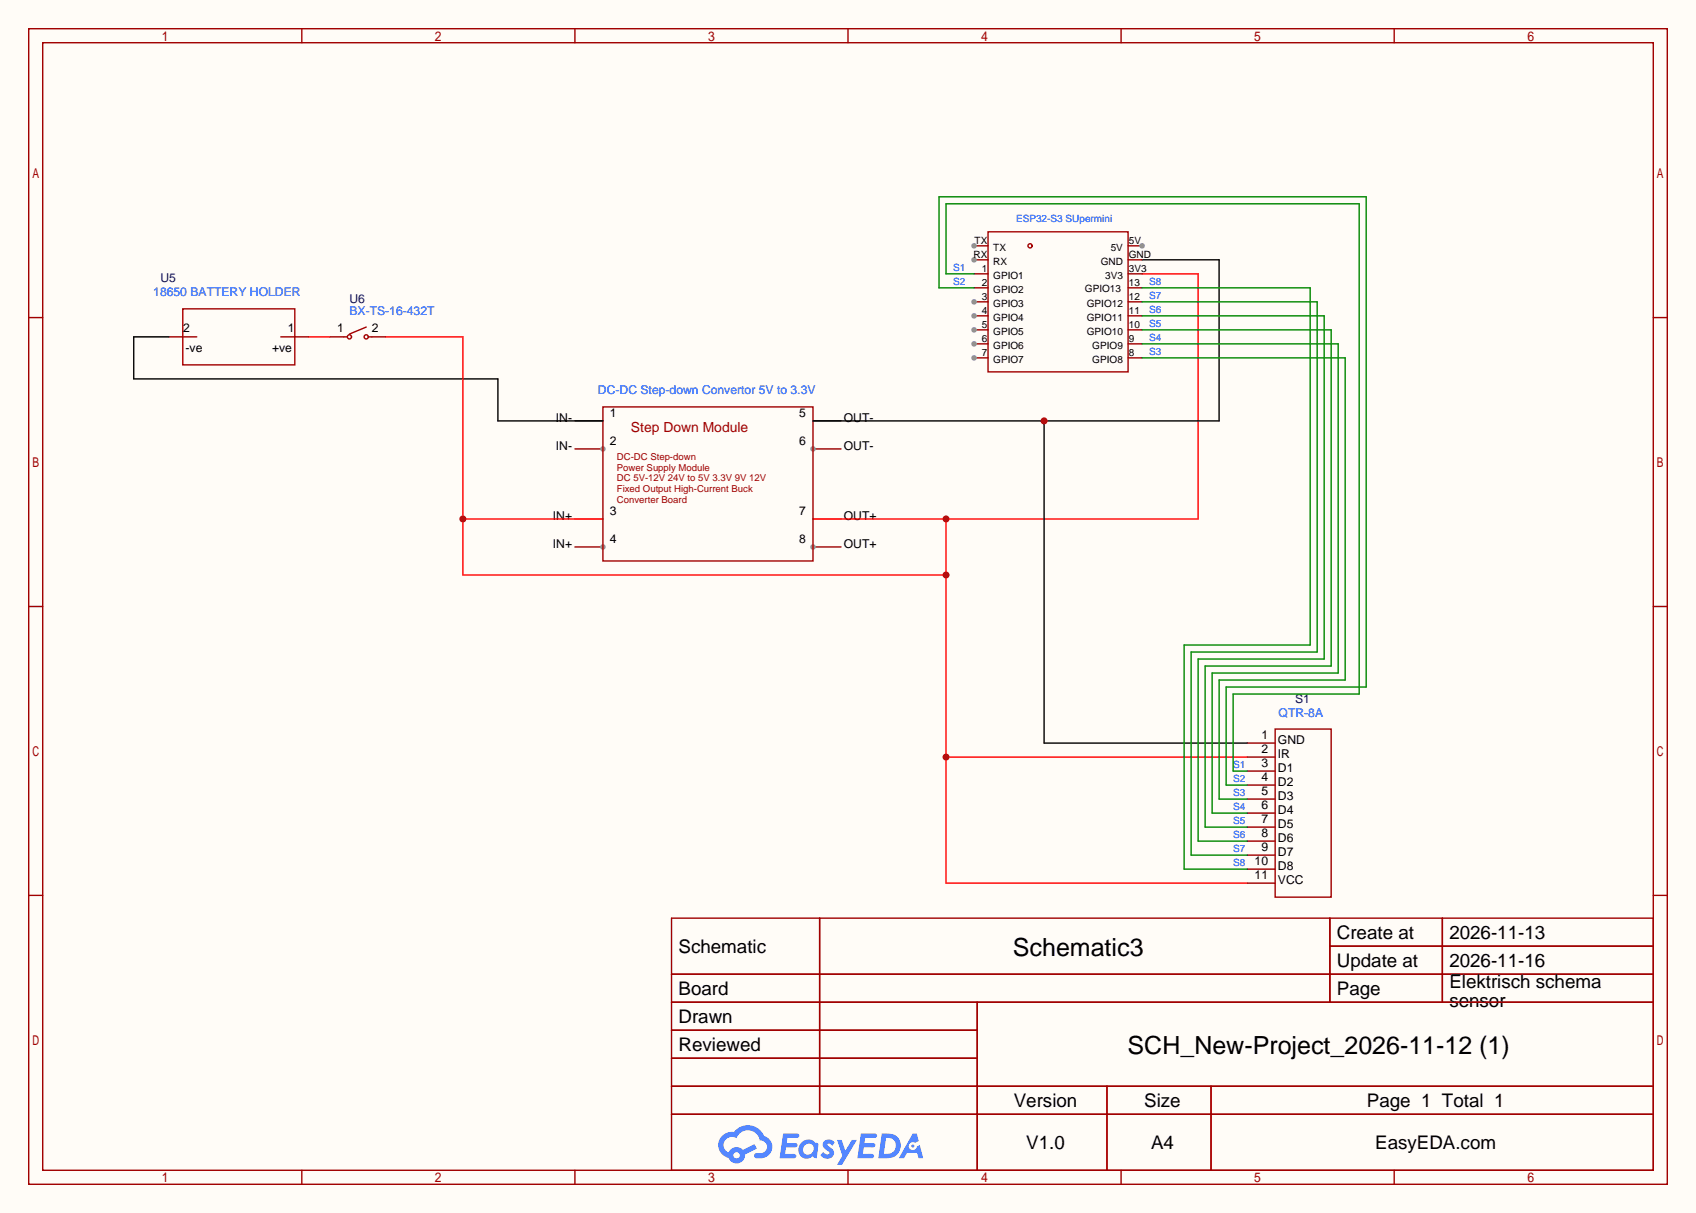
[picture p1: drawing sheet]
<svg xmlns="http://www.w3.org/2000/svg" width="308mm" height="220mm" viewBox="0 0 308 220" stroke-linecap="round" stroke-linejoin="round" font-family="sans-serif">
<path d="M0 0h307.6v220h-307.6z" fill="#fffcf7"/>
<g fill="none" stroke="#a10000" stroke-width=".25">
<path d="M5.2 5.2h297.2v209.6h-297.2zM7.7 7.7h292.1v204.5h-292.1zM54.7 5.2v2.5M104.3 5.2v2.5M153.8 5.2v2.5M203.3 5.2v2.5M252.9 5.2v2.5M5.2 57.6h2.5M299.8 57.6h2.6M5.2 110h2.5M299.8 110h2.6M5.2 162.4h2.5"/>
<path d="M121.8 166.5h178v45.7h-178zM121.8 176.7h178M148.7 166.5v35.6M241.2 166.5v15.2M241.2 171.6h58.6M261.6 166.5v15.2M299.8 162.4h2.6M121.8 181.7h178M121.8 186.8h55.4M121.8 197h178M121.8 191.9h55.4M177.2 181.7v30.5"/>
<path d="M200.8 197v15.2M219.6 197v15.2M54.7 212.2v2.6M104.3 212.2v2.6M121.8 202.1h178M153.8 212.2v2.6M203.3 212.2v2.6M252.9 212.2v2.6"/>
</g>
<g fill="#5487ff">
<path d="M149.5 206.9a1.3 1.3 0 0 1 1.9 .3l-.4 .6a.54 .54 0 0 0-1-.2l.2 .2a1.58 1.58 0 0 1 1 1.5 1.43 1.43 0 0 1-2.4 .2l.5-.6a.64 .64 0 0 0 .5 .5 .64 .64 0 0 0 .6-.3l-.1-.3a1.6 1.6 0 0 1-1.1-1.5z"/>
<path d="M151.8 206.7h.8l.7 2 1.2-2h.9l-2.7 4.5h-.9l1-1.6z"/>
<path d="M142 205.5h1.7a1.31 1.31 0 0 1 1.2 .2 .4 .4 0 0 1-.3 .6h-1.8l-.1 1h1.6a.4 .4 0 0 1 .3 .4 .4 .4 0 0 1-.4 .4h-1.6l-.2 1.2 .8-.1a1.23 1.23 0 0 1 1.2 .2 .39 .39 0 0 1-.4 .6h-2.6z"/>
<path d="M156.1 205.5h1.7a1.32 1.32 0 0 1 1.2 .2 .39 .39 0 0 1-.3 .6h-1.8l-.1 1h1.6a.4 .4 0 0 1 .4 .4 .4 .4 0 0 1-.5 .4h-1.6l-.2 1.1h.8a1.23 1.23 0 0 1 1.2 .2 .39 .39 0 0 1-.4 .6h-2.6z"/>
<path d="M165.5 205.6h.8l.3 1.3-.6 .3a.75 .75 0 0 0-1.1 .3 .75 .75 0 0 0 .5 1.1 .75 .75 0 0 0 .9-.7l.5-.3 .6 2.4h-.8l-.3-.9h-1.8l-.5 .9h-1z"/>
<path d="M159.9 205.6l-.6 4.4h1.4a2.27 2.27 0 0 0 2.7-2.3 2.27 2.27 0 0 0-2.7-2.1zM160.7 206.3a1.5 1.5 0 0 1 1.8 1.6 1.5 1.5 0 0 1-1.9 1.3h-.3z"/>
<path d="M145.4 207.2a1.62 1.62 0 0 0-.4 2.1 1.62 1.62 0 0 0 2 .6l.3-.2 .4 .2 .4 .1 .3-2.4-.1-.3-.5-.1a1.58 1.58 0 0 0-2.4 0zM146 207.7a.99 .99 0 0 1 1.6 .3 .99 .99 0 0 1-.9 1.4 .94 .94 0 0 1-1-.6 .94 .94 0 0 1 .3-1.1z"/>
<path d="M131 206a2.37 2.37 0 0 0 1.1 4 1.54 1.54 0 0 0 1.8 1 1.54 1.54 0 0 0 1.2-1.6l2.2-1.1-.5-.8-2.1 1a1.57 1.57 0 0 0-2.6 .5 1.5 1.5 0 0 1-.7-2.1 1.5 1.5 0 0 1 2.2-.5 2.23 2.23 0 0 1 2.3-1.4 2.23 2.23 0 0 1 2 1.8 1.16 1.16 0 0 1 1.2 1.1 1.16 1.16 0 0 1-1.1 1.2h-.7a.47 .47 0 0 0-.5 .4 .47 .47 0 0 0 .4 .5 2.23 2.23 0 0 0 2.2-.6 2.23 2.23 0 0 0 .5-2.3 2.16 2.16 0 0 0-1.3-1.1 3.2 3.2 0 0 0-5.5-.7l-1.1 .1zM133 209.5a.6 .6 0 0 1 1.2 0 .6 .6 0 0 1-1.2 0z"/>
<circle cx="165.6" cy="207.8" r=".28"/>
</g>
<g fill="none" stroke="#870000" stroke-width=".25">
<path d="M104.3 76.3h5M104.3 81.4h5M226.2 134.7h5.1M226.2 137.3h5.1M226.2 139.8h5.1M226.2 142.4h5.1M226.2 144.9h5.1M226.2 147.4h5.1M226.2 150h5.1M226.2 152.5h5.1M226.2 155.1h5.1M226.2 157.6h5.1"/>
<path d="M226.2 160.1h5.1"/>
</g>
<path d="M231.3 132.2h10.1v30.5h-10.1z" fill="none" stroke="#a10000" stroke-width=".25"/>
<circle cx="109.3" cy="81.4" r=".51" fill="#999"/>
<path d="M104.3 94.1h5M104.3 99.2h5" fill="none" stroke="#870000" stroke-width=".25"/>
<circle cx="109.3" cy="99.2" r=".51" fill="#999"/>
<path d="M147.4 76.3h5.1M147.4 81.4h5.1" fill="none" stroke="#870000" stroke-width=".25"/>
<circle cx="147.4" cy="81.4" r=".51" fill="#999"/>
<path d="M147.4 94.1h5.1M147.4 99.2h5.1" fill="none" stroke="#870000" stroke-width=".25"/>
<circle cx="147.4" cy="99.2" r=".51" fill="#999"/>
<g fill="none" stroke="#a10000" stroke-width=".25">
<path d="M33.1 56h20.4v10.2h-20.4zM66.4 59.3l-3 1.3M62.4 61.1h.5M66.9 61.1h.5M109.3 73.8h38.1v27.9h-38.1z"/>
<circle cx="63.4" cy="61.1" r=".38"/>
<circle cx="66.4" cy="61.1" r=".38"/>
</g>
<path d="M30.6 61.1h5.1M50.9 61.1h5.1M59.8 61.1h2.6M67.4 61.1h2.6" fill="none" stroke="#870000" stroke-width=".25"/>
<path d="M30.6 61.1h-6.3v7.6h66v7.6h19" fill="none" stroke="#000" stroke-width=".25"/>
<path d="M207.1 49.7h10.2v44.4h-69.9M56 61.1h3.8M70 61.1h13.9v43.2h87.7M83.9 94.1h25.4M171.6 94.1v66h54.6M171.6 137.3h54.6" fill="none" stroke="#f00" stroke-width=".25"/>
<g fill="#c00">
<circle cx="171.6" cy="94.1" r=".63"/>
<circle cx="171.6" cy="104.3" r=".63"/>
<circle cx="171.6" cy="137.3" r=".63"/>
<circle cx="83.9" cy="94.1" r=".63"/>
</g>
<path d="M207.1 47.1h14v29.2h-73.7M189.4 76.3v58.4h36.8" fill="none" stroke="#000" stroke-width=".25"/>
<circle cx="189.4" cy="76.3" r=".63" fill="#c00"/>
<g fill="none" stroke="#a10000" stroke-width=".25">
<path d="M179.2 42h25.4v25.4h-25.4z"/>
<circle cx="186.8" cy="44.6" r=".38"/>
</g>
<path d="M176.7 47.1h2.5" fill="none" stroke="#870000" stroke-width=".25"/>
<circle cx="176.7" cy="47.1" r=".51" fill="#999"/>
<path d="M176.7 49.7h2.5M176.7 52.2h2.5M176.7 54.7h2.5" fill="none" stroke="#870000" stroke-width=".25"/>
<circle cx="176.7" cy="54.7" r=".51" fill="#999"/>
<path d="M176.7 57.3h2.5" fill="none" stroke="#870000" stroke-width=".25"/>
<circle cx="176.7" cy="57.3" r=".51" fill="#999"/>
<path d="M176.7 59.8h2.5" fill="none" stroke="#870000" stroke-width=".25"/>
<circle cx="176.7" cy="59.8" r=".51" fill="#999"/>
<path d="M176.7 62.4h2.5" fill="none" stroke="#870000" stroke-width=".25"/>
<circle cx="176.7" cy="62.4" r=".51" fill="#999"/>
<path d="M176.7 64.9h2.5" fill="none" stroke="#870000" stroke-width=".25"/>
<circle cx="176.7" cy="64.9" r=".51" fill="#999"/>
<path d="M176.7 44.6h2.5" fill="none" stroke="#870000" stroke-width=".25"/>
<circle cx="176.7" cy="44.6" r=".51" fill="#999"/>
<path d="M204.6 59.8h2.5M204.6 57.3h2.5M204.6 54.7h2.5M204.6 52.2h2.5M204.6 49.7h2.5M204.6 47.1h2.5M204.6 44.6h2.5M204.6 62.4h2.5M204.6 64.9h2.5" fill="none" stroke="#870000" stroke-width=".25"/>
<circle cx="207.1" cy="44.6" r=".51" fill="#999"/>
<path d="M176.7 49.7h-5.1v-12.7h74.9v88.9h-22.9v13.9h2.6M176.7 52.2h-6.4v-16.5h77.5v88.9h-25.4v17.8h3.8M207.1 52.2h30.5v64.8h-22.8v40.6h11.4M207.1 59.8h34.3v61h-22.8v29.2h7.6M207.1 57.3h33.1v62.2h-22.9v33h8.9M207.1 54.7h31.8v63.5h-22.9v36.9h10.2M207.1 64.9h36.9v58.4h-22.9v21.6h5.1M207.1 62.4h35.6v59.6h-22.9v25.4h6.4" fill="none" stroke="#008700" stroke-width=".25"/>
<g font-size="4.5">
<text x="183.7" y="173.3">Schematic3</text>
<text x="204.5" y="191.1">SCH_New-Project_2026-11-12 (1)</text>
</g>
<g font-size="3.4">
<text x="123.1" y="172.7">Schematic</text>
<text x="242.5" y="170.2">Create at</text>
<text x="262.9" y="170.2">2026-11-13</text>
<text x="242.5" y="175.3">Update at</text>
<text x="262.9" y="175.3">2026-11-16</text>
<text x="262.9" y="179.2">Elektrisch schema</text>
<text x="123.1" y="180.4">Board</text>
<text x="123.1" y="185.4">Drawn</text>
<text x="242.5" y="180.4">Page</text>
<text x="262.9" y="182.6">sensor</text>
<text x="123.1" y="190.5">Reviewed</text>
<text x="183.9" y="200.7">Version</text>
<text x="207.5" y="200.7">Size</text>
<text x="247.9" y="200.7">Page 1 Total 1</text>
<text x="186.1" y="208.3">V1.0</text>
<text x="208.8" y="208.3">A4</text>
<text x="249.4" y="208.3">EasyEDA.com</text>
</g>
<text font-size="2.5" fill="#a00000" x="114.4" y="78.3">Step Down Module</text>
<g font-size="2.2" fill="#00f">
<text x="27.8" y="53.7">18650 BATTERY HOLDER</text>
<text x="63.4" y="57.2">BX-TS-16-432T</text>
<text x="108.5" y="71.5">DC-DC Step-down Convertor 5V to 3.3V</text>
<text x="231.9" y="129.9">QTR-8A</text>
</g>
<g font-size="2.2" fill="#000080">
<text x="29.1" y="51.2">U5</text>
<text x="63.4" y="55">U6</text>
<text x="234.9" y="127.4">S1</text>
</g>
<g font-size="2.2">
<text x="33.2" y="60.3">2</text>
<text x="33.7" y="63.8">-ve</text>
<text x="49.3" y="63.8">+ve</text>
<text x="52.2" y="60.3">1</text>
<text x="61.1" y="60.3">1</text>
<text x="67.4" y="60.3">2</text>
<text x="100.8" y="76.5">IN-</text>
<text x="110.6" y="75.5">1</text>
<text x="145" y="75.5">5</text>
<text x="153" y="76.5">OUT-</text>
<text x="100.8" y="81.6">IN-</text>
<text x="110.6" y="80.6">2</text>
<text x="145" y="80.6">6</text>
<text x="153" y="81.6">OUT-</text>
<text x="100.3" y="94.3">IN+</text>
<text x="110.6" y="93.3">3</text>
<text x="145" y="93.3">7</text>
<text x="153" y="94.3">OUT+</text>
<text x="100.3" y="99.4">IN+</text>
<text x="110.6" y="98.4">4</text>
<text x="145" y="98.4">8</text>
<text x="153" y="99.4">OUT+</text>
<text x="228.8" y="133.9">1</text>
<text x="228.8" y="136.5">2</text>
<text x="231.8" y="135">GND</text>
<text x="231.8" y="137.5">IR</text>
<text x="228.8" y="139">3</text>
<text x="228.8" y="141.6">4</text>
<text x="231.8" y="140">D1</text>
<text x="231.8" y="142.6">D2</text>
<text x="228.8" y="144.1">5</text>
<text x="228.8" y="146.6">6</text>
<text x="228.8" y="149.2">7</text>
<text x="231.8" y="145.1">D3</text>
<text x="231.8" y="147.7">D4</text>
<text x="228.8" y="151.7">8</text>
<text x="228.8" y="154.3">9</text>
<text x="231.8" y="150.2">D5</text>
<text x="231.8" y="152.7">D6</text>
<text x="231.8" y="155.3">D7</text>
<text x="227.5" y="156.8">10</text>
<text x="227.5" y="159.3">11</text>
<text x="231.8" y="157.8">D8</text>
<text x="231.8" y="160.4">VCC</text>
</g>
<g font-size="1.8" fill="#00f">
<text x="184.3" y="40.2">ESP32-S3 SUpermini</text>
<text x="172.8" y="49.1">S1</text>
<text x="172.8" y="51.7">S2</text>
<text x="208.4" y="51.7">S8</text>
<text x="208.4" y="59.3">S5</text>
<text x="208.4" y="56.7">S6</text>
<text x="208.4" y="54.2">S7</text>
<text x="208.4" y="64.4">S3</text>
<text x="208.4" y="61.8">S4</text>
<text x="223.6" y="139.3">S1</text>
<text x="223.6" y="141.8">S2</text>
<text x="223.6" y="144.4">S3</text>
<text x="223.6" y="146.9">S4</text>
<text x="223.6" y="149.4">S5</text>
<text x="223.6" y="152">S6</text>
<text x="223.6" y="154.5">S7</text>
<text x="223.6" y="157.1">S8</text>
</g>
<g font-size="1.8">
<text x="176.6" y="46.8">RX</text>
<text x="176.8" y="44.3">TX</text>
<text x="180.1" y="45.5">TX</text>
<text x="201.4" y="45.5">5V</text>
<text x="204.7" y="46.8">GND</text>
<text x="204.7" y="44.3">5V</text>
<text x="178.1" y="49.3">1</text>
<text x="178.1" y="51.9">2</text>
<text x="180.1" y="48.1">RX</text>
<text x="180.1" y="50.6">GPIO1</text>
<text x="180.1" y="53.2">GPIO2</text>
<text x="196.8" y="52.9">GPIO13</text>
<text x="199.6" y="48.1">GND</text>
<text x="200.4" y="50.6">3V3</text>
<text x="204.7" y="51.9">13</text>
<text x="204.7" y="49.3">3V3</text>
<text x="178.1" y="54.4">3</text>
<text x="178.1" y="57">4</text>
<text x="178.1" y="59.5">5</text>
<text x="180.1" y="55.7">GPIO3</text>
<text x="180.1" y="58.2">GPIO4</text>
<text x="197.1" y="58.2">GPIO11</text>
<text x="197.1" y="55.7">GPIO12</text>
<text x="204.7" y="59.5">10</text>
<text x="204.7" y="57">11</text>
<text x="204.7" y="54.4">12</text>
<text x="178.1" y="62">6</text>
<text x="178.1" y="64.6">7</text>
<text x="180.1" y="60.8">GPIO5</text>
<text x="180.1" y="63.3">GPIO6</text>
<text x="180.1" y="65.9">GPIO7</text>
<text x="197.1" y="60.8">GPIO10</text>
<text x="198.1" y="63.3">GPIO9</text>
<text x="198.1" y="65.9">GPIO8</text>
<text x="204.7" y="62">9</text>
<text x="204.7" y="64.6">8</text>
</g>
<g font-size="1.7" fill="#a00000">
<text x="111.9" y="83.4">DC-DC Step-down</text>
<text x="111.9" y="85.3">Power Supply Module</text>
<text x="111.9" y="87.3">DC 5V-12V 24V to 5V 3.3V 9V 12V</text>
<text x="111.9" y="89.2">Fixed Output High-Current Buck</text>
<text x="111.9" y="91.2">Converter Board</text>
</g>
</svg>
